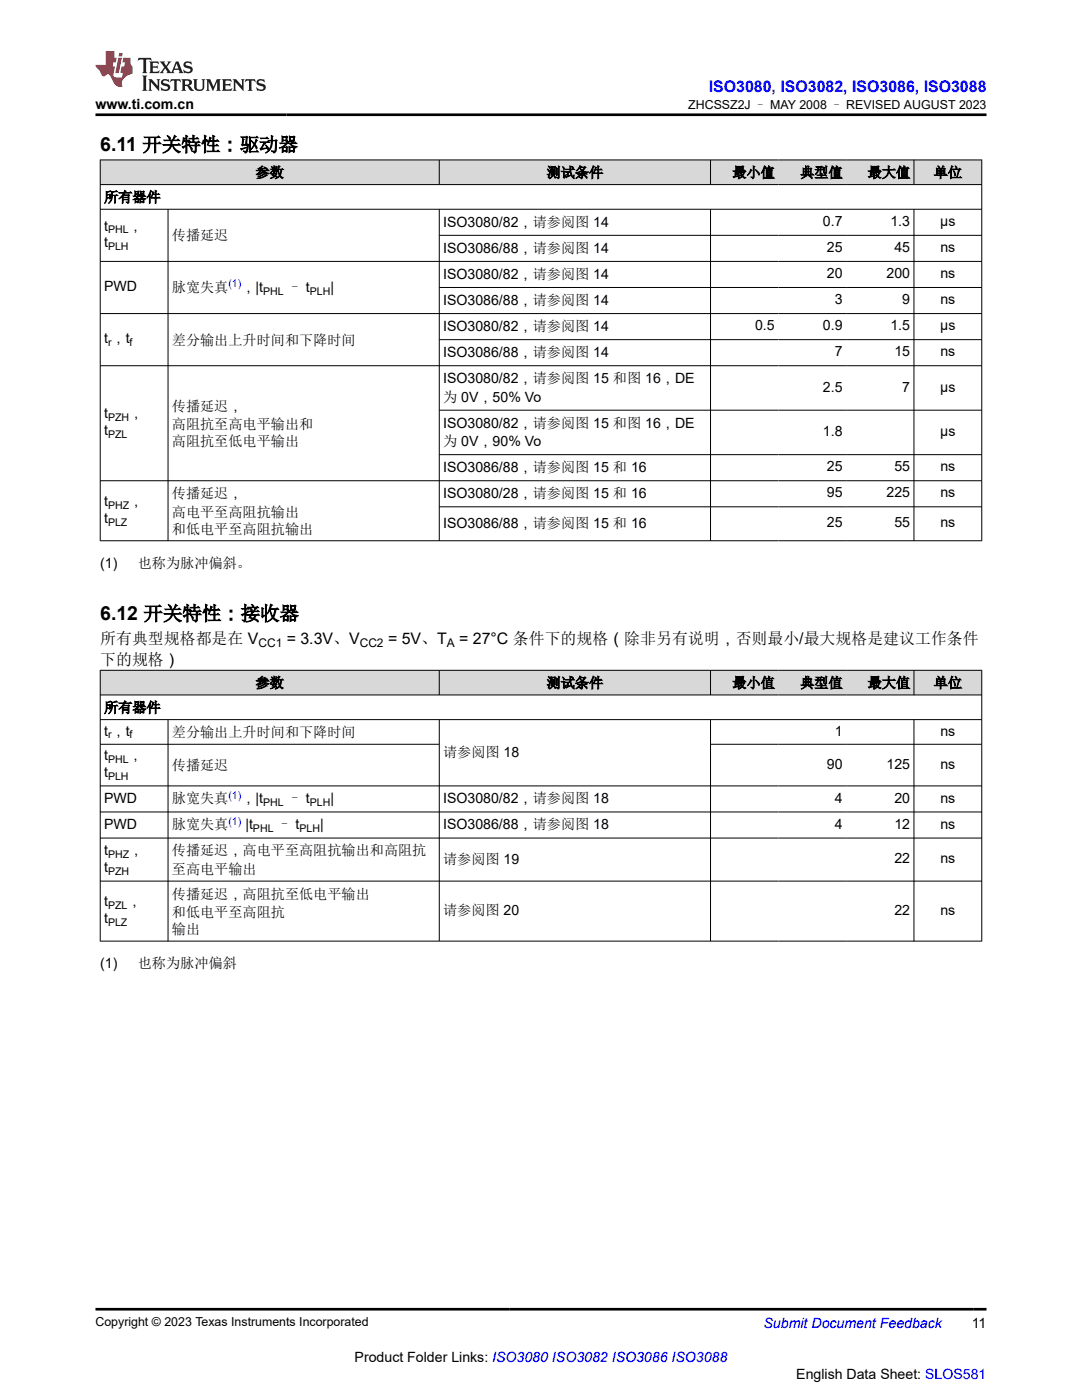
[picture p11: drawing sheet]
<svg xmlns="http://www.w3.org/2000/svg" width="216mm" height="279mm" viewBox="0 0 216 279" stroke-linecap="round" stroke-linejoin="round" font-family="sans-serif">
<g fill="#d8d8d8">
<path d="M20 31.9h175.9v4.9h-175.9z" fill-rule="evenodd"/>
<path d="M20.1 32h67.5v4.8h-67.5z" fill-rule="evenodd"/>
<path d="M87.7 32h54v4.8h-54z" fill-rule="evenodd"/>
<path d="M141.8 32h13.5v4.8h-13.5z" fill-rule="evenodd"/>
<path d="M155.3 32h13.5v4.8h-13.5z" fill-rule="evenodd"/>
<path d="M168.8 32h13.5v4.8h-13.5z" fill-rule="evenodd"/>
<path d="M182.4 32h13.4v4.8h-13.4z" fill-rule="evenodd"/>
</g>
<g fill="none" stroke="#000" stroke-width=".2">
<path d="M19.9 31.9h176.1M19.9 36.8h176.1M20 31.9v76.1M87.7 31.9v5M141.8 31.9v5M182.4 31.9v5M195.9 31.9v76.1M19.9 41.8h176.1M19.9 52.2h176.1M33.5 41.8v66.2M87.7 41.8v66.2M87.7 47h108.3"/>
<path d="M87.7 57.4h108.3M141.8 41.8v66.2M182.4 41.8v66.2M19.9 62.6h176.1M19.9 73h176.1M87.7 67.8h108.3M87.7 81.9h108.3M87.7 90.7h108.3M196 95.9h-176.1M87.7 101.1h108.3M196 107.9h-176.1"/>
</g>
<g fill="#d8d8d8">
<path d="M20 133.8h175.9v4.9h-175.9z" fill-rule="evenodd"/>
<path d="M20.1 133.8h67.5v4.8h-67.5z" fill-rule="evenodd"/>
<path d="M87.7 133.8h54v4.8h-54z" fill-rule="evenodd"/>
<path d="M141.8 133.8h13.5v4.8h-13.5z" fill-rule="evenodd"/>
<path d="M155.3 133.8h13.5v4.8h-13.5z" fill-rule="evenodd"/>
<path d="M168.8 133.8h13.5v4.8h-13.5z" fill-rule="evenodd"/>
<path d="M182.4 133.8h13.4v4.8h-13.4z" fill-rule="evenodd"/>
</g>
<g fill="none" stroke="#000" stroke-width=".2">
<path d="M19.9 133.8h176.1M19.9 138.7h176.1M20 133.7v54.2M87.7 133.7v5.1M141.8 133.7v5.1M182.4 133.7v5.1M195.9 133.7v54.2M19.9 143.6h176.1M19.9 148.5h67.8M19.9 156.8h176.1M33.5 143.6v44.3M87.7 143.6v44.3"/>
<path d="M141.8 143.6v44.3M141.8 148.5h54.2M182.4 143.6v44.3M19.9 162h176.1M19.9 167.3h176.1M19.9 175.8h176.1M19.9 187.8h176.1"/>
</g>
<path d="M27.7 11.6l-.2 .5 .5-.2h.6v.1v2.2l-.2 .4h1l-.2-.4v-2.2v-.1h.5l.5 .2-.1-.5zM29.8 12.3l.2 .4v1.5l-.2 .4h1.9l.1-.6a1.08 1.08 0 0 1-1.3 .2v-.7h.6l.4 .2v-.7l-.4 .2h-.6v-.5l.2-.2a1 1 0 0 1 1 .3l-.1-.5zM31.8 12.3l1 1.1-1 1.2h.9l-.2-.2 .4-.8 .5 .8-.2 .2h1.6l-.2-.2 .1-.5h1l.1 .5-.1 .2h.9l-.2-.3-.8-2h-.5l-1 2.2-.8-1.1 .9-1.1h-.8l.2 .2-.5 .6-.3-.6 .1-.2zM35.2 12.7l.4 1h-.8zM36.8 12.4a.65 .65 0 0 0-.2 .7 .65 .65 0 0 0 .6 .5l.7 .1 .1 .3a.79 .79 0 0 1-.7 .4 .79 .79 0 0 1-.7-.5l.1 .7 .2-.1a.93 .93 0 0 0 1.1 .1 .93 .93 0 0 0 .4-1 1.46 1.46 0 0 0-1.2-.6l-.1-.3a1.09 1.09 0 0 1 1.2 .2l-.2-.6-.1 .1-.6-.2zM28.4 15.1l.2 .4v2.2l-.2 .4h1l-.2-.4v-2.2l.2-.4zM29.6 15.8l.2 .4v1.5l-.2 .4h.8l-.3-.4v-1.3l1.7 1.8v-2l.2-.4h-.8l.2 .2 .1 1.1-1.2-1.3zM32.3 15.9a.65 .65 0 0 0-.2 .8 .65 .65 0 0 0 .7 .4l.6 .2 .1 .2a.79 .79 0 0 1-.7 .4 .79 .79 0 0 1-.7-.5l.1 .7 .2-.1a.93 .93 0 0 0 1.1 .1 .93 .93 0 0 0 .4-.9 1.46 1.46 0 0 0-1.2-.6l-.1-.4a1.09 1.09 0 0 1 1.2 .2l-.2-.6-.1 .1-.6-.1zM34.1 15.8l-.1 .6a.63 .63 0 0 1 .7-.3l.1 1.6-.3 .4h1l-.2-.4v-1.6a.66 .66 0 0 1 .8 .3l-.1-.6zM36.2 15.8l.2 .4v1.5l-.2 .4h.9l-.2-.2v-.7h.5l.1 .2a.79 .79 0 0 0 1.2 .6l-1-.9a.61 .61 0 0 0 .6-.6 .61 .61 0 0 0-.5-.7zM36.9 16.1h.2a.47 .47 0 0 1 .5 .1 .47 .47 0 0 1 .1 .5l-.2 .1-.6 .1zM38.5 15.8l.2 .2a2.27 2.27 0 0 0 .4 2 1.04 1.04 0 0 0 1.7-.7v-1.3l.2-.2h-.8l.2 .4v1.1a.6 .6 0 0 1-.6 .6 .6 .6 0 0 1-.6-.6v-1.1l.3-.4zM41.1 15.8l.2 .4v1.5l-.2 .4h.7l-.2-.4v-1.4l.9 1.9 .8-1.9v1.4l-.2 .4h1l-.3-.4v-1.5l.3-.4h-.8l-.7 1.5-.7-1.5zM44.3 15.8l.2 .4v1.5l-.2 .4h1.9l.1-.6a1.09 1.09 0 0 1-1.3 .2v-.7h.6l.4 .2v-.6l-.4 .2h-.6v-.6l.2-.1a1.01 1.01 0 0 1 1 .3l-.1-.6zM46.4 15.8l.3 .4v1.5l-.3 .4h.8l-.2-.4v-1.3l1.6 1.8v-2l.2-.4h-.7l.2 .2v1.1l-1.2-1.3zM49 15.8l-.1 .6a.63 .63 0 0 1 .8-.3v1.6l-.3 .4h1l-.2-.4v-1.6a.66 .66 0 0 1 .8 .3l-.1-.6zM51.4 15.9a.65 .65 0 0 0-.2 .8 .65 .65 0 0 0 .6 .4l.6 .2 .2 .2a.79 .79 0 0 1-.8 .4 .79 .79 0 0 1-.6-.5l.1 .7 .2-.1a.93 .93 0 0 0 1 .1 .93 .93 0 0 0 .5-.9 1.46 1.46 0 0 0-1.3-.6l-.1-.4a1.09 1.09 0 0 1 1.3 .2l-.2-.6-.2 .1-.5-.1z" fill="#231f20"/>
<path d="M21.1 10.2v2.8h-2.1l.1 .3 .9 1a.95 .95 0 0 0 .9 .9 .59 .59 0 0 1 .6-.4 .59 .59 0 0 1 .5 .4l.4 .7a1.59 1.59 0 0 0 2.1 1.4 1.61 1.61 0 0 1 1-2.3l1-.3-.1-1.5a1.59 1.59 0 0 1-.4-1.7h-1.4l-.2 .9h.5l-.1 .9h-.5l-.2 1v.2l.4 .1-.2 .9h-.6a.73 .73 0 0 1-1.1-.7l.3-1.5h-.5l.2-.9h.5l.2-.9h-.5v-1.3zM23.6 11.5l-.6 3.1h.7l.6-3.1zM23.8 10.6l-.1 .6h.7l.1-.6z" fill="#ed1c24"/>
<path d="M19.1 22.9h177.8M19.1 261.3h177.8" fill="none" stroke="#000" stroke-width=".53"/>
<g font-size="3.9">
<text x="20" y="30.2">6.11 开关特性：驱动器</text>
<text x="20" y="123.8">6.12 开关特性：接收器</text>
</g>
<text font-size="3.2" fill="#00f" x="141.4" y="18.3">ISO3080, ISO3082, ISO3086, ISO3088</text>
<g font-size="3.2">
<text x="20" y="128.5">所有典型规格都是在 V</text>
<text x="57.2" y="128.5">= 3.3V、V</text>
<text x="77.4" y="128.5">= 5V、T</text>
<text x="91.6" y="128.5">= 27°C 条件下的规格（除非另有说明，否则最小/最大规格是建议工作条件</text>
<text x="20" y="132.6">下的规格）</text>
</g>
<g font-size="2.8">
<text x="19.1" y="21.7">www.ti.com.cn</text>
<text x="51" y="35.4">参数</text>
<text x="109.1" y="35.4">测试条件</text>
<text x="146.1" y="35.4">最小值</text>
<text x="159.7" y="35.4">典型值</text>
<text x="173.1" y="35.4">最大值</text>
<text x="186.3" y="35.4">单位</text>
<text x="20.8" y="40.3">所有器件</text>
<text x="20.8" y="46">t</text>
<text x="25.7" y="46">，</text>
<text x="34.3" y="48">传播延迟</text>
<text x="88.4" y="45.2">ISO3080/82，请参阅图 14</text>
<text x="164.2" y="45.1">0.7</text>
<text x="177.7" y="45.1">1.3</text>
<text x="187.6" y="45.1">µs</text>
<text x="20.8" y="49.4">t</text>
<text x="88.4" y="50.4">ISO3086/88，请参阅图 14</text>
<text x="165" y="50.3">25</text>
<text x="178.5" y="50.3">45</text>
<text x="187.6" y="50.3">ns</text>
<text x="20.8" y="58.1">PWD</text>
<text x="34.3" y="58.2">脉宽失真</text>
<text x="48.2" y="58.2">，|t</text>
<text x="57.4" y="58.2">– t</text>
<text x="65.9" y="58.2">|</text>
<text x="88.4" y="55.6">ISO3080/82，请参阅图 14</text>
<text x="165" y="55.5">20</text>
<text x="176.9" y="55.5">200</text>
<text x="187.6" y="55.5">ns</text>
<text x="88.4" y="60.8">ISO3086/88，请参阅图 14</text>
<text x="150.7" y="65.9">0.5</text>
<text x="164.2" y="65.9">0.9</text>
<text x="166.6" y="60.7">3</text>
<text x="177.7" y="65.9">1.5</text>
<text x="180" y="60.7">9</text>
<text x="187.6" y="65.9">µs</text>
<text x="187.6" y="60.7">ns</text>
<text x="20.8" y="68.5">t ，t</text>
<text x="34.3" y="68.8">差分输出上升时间和下降时间</text>
<text x="88.4" y="66.1">ISO3080/82，请参阅图 14</text>
<text x="88.4" y="71.3">ISO3086/88，请参阅图 14</text>
<text x="166.6" y="71.1">7</text>
<text x="178.5" y="71.1">15</text>
<text x="187.6" y="71.1">ns</text>
<text x="88.4" y="76.5">ISO3080/82，请参阅图 15 和图 16，DE</text>
<text x="20.8" y="83.5">t</text>
<text x="25.8" y="83.5">，</text>
<text x="34.3" y="82">传播延迟，</text>
<text x="88.4" y="80.1">为 0V，50% Vo</text>
<text x="164.2" y="78.2">2.5</text>
<text x="180" y="78.2">7</text>
<text x="187.6" y="78.2">µs</text>
<text x="20.8" y="86.9">t</text>
<text x="34.3" y="85.6">高阻抗至高电平输出和</text>
<text x="34.3" y="89">高阻抗至低电平输出</text>
<text x="88.4" y="85.3">ISO3080/82，请参阅图 15 和图 16，DE</text>
<text x="88.4" y="89">为 0V，90% Vo</text>
<text x="164.2" y="87">1.8</text>
<text x="187.6" y="87">µs</text>
<text x="88.4" y="94.2">ISO3086/88，请参阅图 15 和 16</text>
<text x="165" y="94.1">25</text>
<text x="178.5" y="94.1">55</text>
<text x="187.6" y="94.1">ns</text>
<text x="20.8" y="101">t</text>
<text x="25.8" y="101">，</text>
<text x="34.3" y="99.4">传播延迟，</text>
<text x="88.4" y="99.4">ISO3080/28，请参阅图 15 和 16</text>
<text x="165" y="99.3">95</text>
<text x="176.9" y="99.3">225</text>
<text x="187.6" y="99.3">ns</text>
<text x="20.8" y="104.4">t</text>
<text x="34.3" y="103.1">高电平至高阻抗输出</text>
<text x="34.3" y="106.5">和低电平至高阻抗输出</text>
<text x="88.4" y="105.4">ISO3086/88，请参阅图 15 和 16</text>
<text x="165" y="105.3">25</text>
<text x="178.5" y="105.3">55</text>
<text x="187.6" y="105.3">ns</text>
<text x="20" y="113.3">(1)</text>
<text x="27.5" y="113.3">也称为脉冲偏斜。</text>
<text x="51" y="137.2">参数</text>
<text x="109.1" y="137.2">测试条件</text>
<text x="146.1" y="137.2">最小值</text>
<text x="159.7" y="137.2">典型值</text>
<text x="173.1" y="137.2">最大值</text>
<text x="186.3" y="137.2">单位</text>
<text x="20.8" y="142.2">所有器件</text>
<text x="20.8" y="146.8">t ，t</text>
<text x="34.3" y="147.1">差分输出上升时间和下降时间</text>
<text x="166.6" y="146.8">1</text>
<text x="187.6" y="146.8">ns</text>
<text x="20.8" y="155.1">t</text>
<text x="20.8" y="151.7">t</text>
<text x="25.7" y="151.7">，</text>
<text x="34.3" y="153.7">传播延迟</text>
<text x="88.4" y="151.1">请参阅图 18</text>
<text x="165" y="153.4">90</text>
<text x="176.9" y="153.4">125</text>
<text x="187.6" y="153.4">ns</text>
<text x="20.8" y="160.2">PWD</text>
<text x="34.3" y="160.3">脉宽失真</text>
<text x="48.2" y="160.3">，|t</text>
<text x="57.4" y="160.3">– t</text>
<text x="65.9" y="160.3">|</text>
<text x="88.4" y="160.3">ISO3080/82，请参阅图 18</text>
<text x="166.6" y="160.2">4</text>
<text x="178.5" y="160.2">20</text>
<text x="187.6" y="160.2">ns</text>
<text x="20.8" y="165.4">PWD</text>
<text x="34.3" y="165.5">脉宽失真</text>
<text x="49" y="165.5">|t</text>
<text x="55.4" y="165.5">– t</text>
<text x="63.9" y="165.5">|</text>
<text x="88.4" y="165.5">ISO3086/88，请参阅图 18</text>
<text x="166.6" y="165.4">4</text>
<text x="178.5" y="165.4">12</text>
<text x="187.6" y="165.4">ns</text>
<text x="20.8" y="170.6">t</text>
<text x="20.8" y="174">t</text>
<text x="25.8" y="170.6">，</text>
<text x="34.3" y="170.7">传播延迟，高电平至高阻抗输出和高阻抗</text>
<text x="88.4" y="172.4">请参阅图 19</text>
<text x="178.5" y="172.3">22</text>
<text x="187.6" y="172.3">ns</text>
<text x="34.3" y="174.4">至高电平输出</text>
<text x="34.3" y="179.3">传播延迟，高阻抗至低电平输出</text>
<text x="20.8" y="184.3">t</text>
<text x="20.8" y="180.9">t</text>
<text x="25.4" y="180.9">，</text>
<text x="34.3" y="183">和低电平至高阻抗</text>
<text x="88.4" y="182.7">请参阅图 20</text>
<text x="178.5" y="182.6">22</text>
<text x="187.6" y="182.6">ns</text>
<text x="34.3" y="186.4">输出</text>
<text x="20" y="193.2">(1)</text>
<text x="27.5" y="193.2">也称为脉冲偏斜</text>
<text x="193.9" y="265">11</text>
<text x="70.8" y="271.9">Product Folder Links: ISO3080 ISO3082 ISO3086 ISO3088</text>
<text x="158.9" y="275.3">English Data Sheet: SLOS581</text>
</g>
<text font-size="2.8" fill="#00f" x="152.4" y="265">Submit Document Feedback</text>
<g font-size="2.5">
<text x="137.3" y="21.8">ZHCSSZ2J – MAY 2008 – REVISED AUGUST 2023</text>
<text x="19.1" y="264.7">Copyright © 2023 Texas Instruments Incorporated</text>
</g>
<g font-size="2.4">
<text x="51.6" y="129.1">CC1</text>
<text x="71.8" y="129.1">CC2</text>
<text x="89.2" y="129.1">A</text>
</g>
<g font-size="2.1">
<text x="21.6" y="46.6">PHL</text>
<text x="21.6" y="50">PLH</text>
<text x="52.5" y="58.8">PHL</text>
<text x="61.8" y="58.8">PLH</text>
<text x="21.6" y="69.1">r</text>
<text x="25.9" y="69.1">f</text>
<text x="21.6" y="84.1">PZH</text>
<text x="21.6" y="87.5">PZL</text>
<text x="21.6" y="101.5">PHZ</text>
<text x="21.6" y="104.9">PLZ</text>
<text x="21.6" y="147.4">r</text>
<text x="25.9" y="147.4">f</text>
<text x="21.6" y="155.7">PLH</text>
<text x="21.6" y="152.3">PHL</text>
<text x="52.5" y="160.9">PHL</text>
<text x="61.8" y="160.9">PLH</text>
<text x="50.5" y="166.1">PHL</text>
<text x="59.8" y="166.1">PLH</text>
<text x="21.6" y="171.2">PHZ</text>
<text x="21.6" y="174.5">PZH</text>
<text x="21.6" y="184.8">PLZ</text>
<text x="21.6" y="181.4">PZL</text>
</g>
<g font-size="2.1" fill="#00f">
<text x="45.6" y="57.3">(1)</text>
<text x="45.6" y="159.4">(1)</text>
<text x="45.6" y="164.6">(1)</text>
</g>
</svg>
